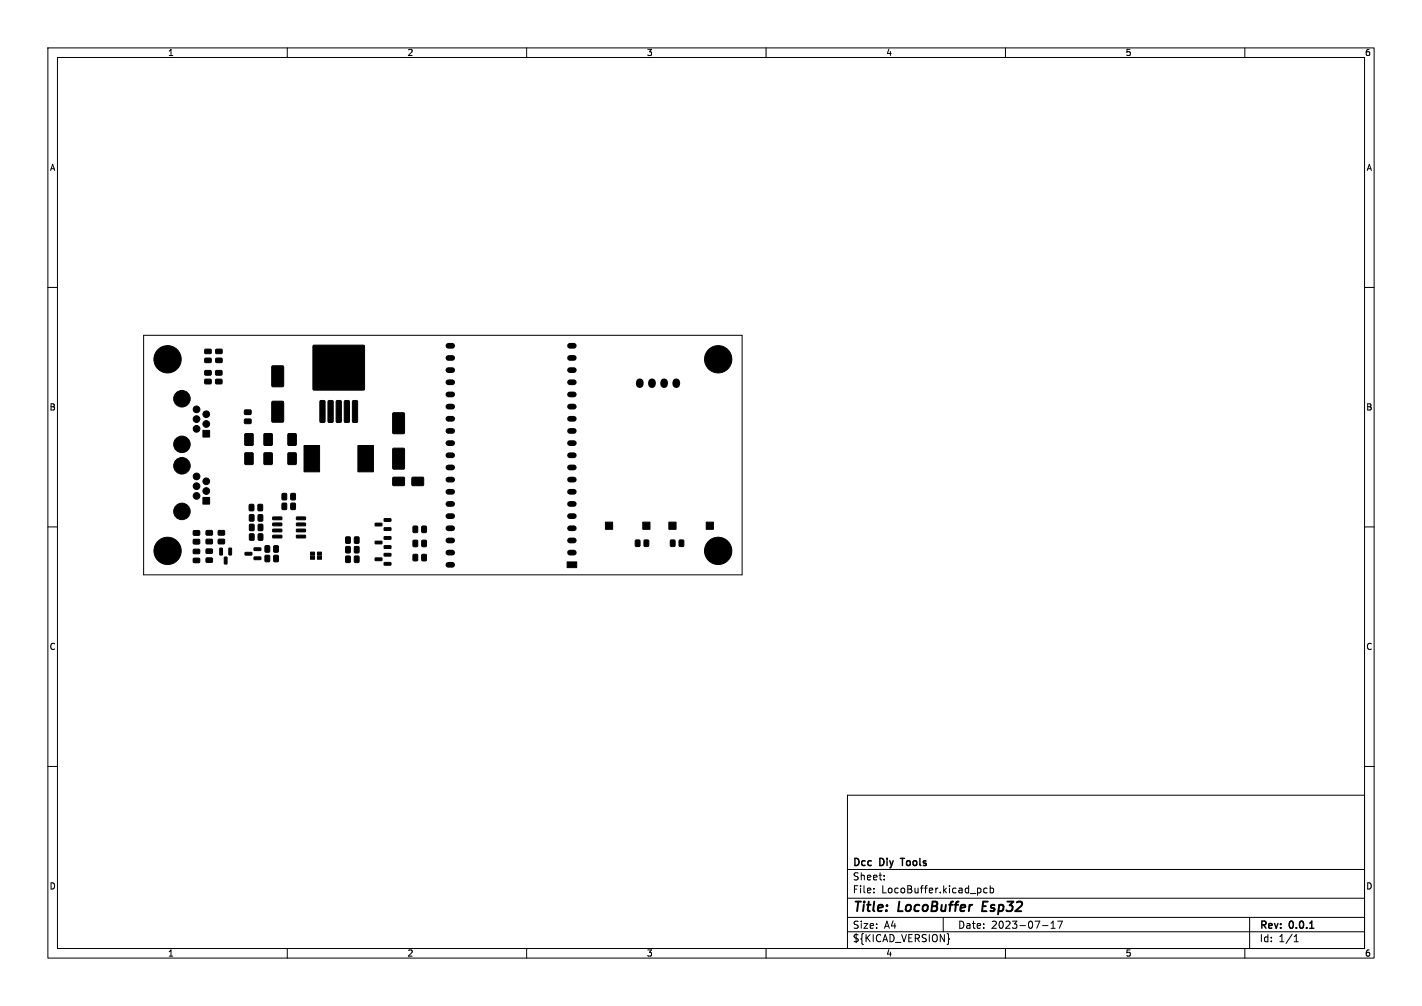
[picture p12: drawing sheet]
<svg xmlns="http://www.w3.org/2000/svg" width="297mm" height="210mm" viewBox="0 0 297 210" stroke-linecap="round" stroke-linejoin="round" font-family="sans-serif">
<g fill="none" stroke="#000" stroke-width=".21">
<path d="M10 10h277v190h-277zM12 12h273v186h-273zM60 10v2M110 10v2M160 10v2M210 10v2M260 10v2M10 60h2M285 60h2M30 70h125v50h-125zM10 110h2M285 110h2"/>
<path d="M10 160h2M285 160h2M177 166h108v32h-108zM60 198v2M110 198v2M160 198v2M177 194.5h108M177 191.5h108M177 187.5h108M177 181.5h108M182.5 186.3v.1M182.5 185.5v.1"/>
<path d="M184.7 183.6v.1M184.7 182.8v.1M197 191.5v3M198.1 195.8l.2 .2-.2 .2M204.8 185.5v.8M206.2 185.5l-.5-.1-.2 .3 .1 .6h.6M206.8 185.5l.4-.1 .3 .3-.1 .6h-.6M206.8 184.9v1.5M210 198v2M217.7 193.2h1.2M219.5 193.8h.9M219.5 192.7l.5-.4v1.5"/>
<path d="M220.9 192.3h1l-.7 1.5M260 198v2M261 191.5v6.5M270.3 196.6h.9M270.3 195.5l.4-.4v1.5"/>
</g>
<path d="M188.1 179.2h.8M273.6 193.8h.8" fill="none" stroke="#000" stroke-width=".3"/>
<path d="M205.4 188.2l-.3 2h1" fill="none" stroke="#000" stroke-width=".4"/>
<g fill="#000" stroke="#000" stroke-width=".21">
<path d="M42.8 77.4l1.2-.1 .1 .3v.6l-.2 .1h-1l-.2-.2zM42.8 79.2h1.2l.1 .2v.6l-.2 .2-1-.1-.2-.2zM42.8 72.9h1.2l.1 .2v.6l-.2 .1h-1l-.2-.2zM42.8 74.8h1.2l.1 .2v.6l-.2 .1h-1l-.2-.2zM45.1 77.4l1.1-.1 .2 .3v.6l-.3 .1h-.9l-.2-.2zM45.1 79.2h1.1l.2 .2v.6l-.3 .2-.9-.1-.2-.2zM45.1 72.9h1.2l.1 .2v.6l-.2 .1h-1l-.2-.2zM45.1 74.8h1.2l.1 .2v.6l-.2 .1h-1l-.2-.2zM42.4 89.8h1.4v1.4h-1.4zM51.1 87.5h1.2l.2 .2v.6l-.3 .1h-1l-.2-.2zM51.1 85.6h1.2l.2 .2v.6l-.3 .2-1-.1-.2-.2zM51.2 90.6h1.6v2.3h-1.6z"/>
<path d="M51.2 94.6h1.6v2.3h-1.6zM55.2 90.6h1.6v2.3h-1.6zM55.2 94.6h1.6v2.3h-1.6zM56.8 83.8l2.2-.1 .2 .2 .1 4-.2 .2h-2.1l-.2-.1zM56.8 76.4h2.2l.2 .1 .1 4-.2 .2h-2.1l-.2-.1zM60.2 94.6h1.6v2.3h-1.6zM60.2 90.6h1.6v2.3h-1.6zM63.5 93h3.2v5.5h-3.2zM65.4 72.1h10.7v9.3h-10.7zM66.9 83.7l.8-.1 .2 .2v4.2l-.2 .2h-.7l-.2-.2zM68.6 83.7l.7-.1 .3 .2v4.2l-.3 .2h-.6l-.2-.2zM70.3 83.7l.7-.1 .3 .2v4.2l-.3 .2h-.6l-.2-.2z"/>
<path d="M72 83.7l.7-.1 .3 .2v4.2l-.3 .2h-.6l-.2-.2zM73.7 83.7l.7-.1 .3 .2v4.2l-.3 .2h-.6l-.2-.2zM74.7 93h3.3v5.5h-3.3zM82.1 93.6l2.2-.1 .2 .2v4l-.2 .2-2 .1-.3-.2zM82.1 86.2l2.2-.1 .2 .2v4l-.2 .2h-2l-.3-.1zM40.4 116.6l1.2-.1 .1 .2v.6l-.2 .2h-1l-.2-.3zM40.4 114.7l1.2-.1 .1 .3v.6l-.2 .1h-1l-.2-.2zM40.4 112.6h1.2l.1 .2v.6l-.2 .2h-1l-.2-.3zM40.4 110.8h1.2l.1 .2v.6l-.2 .2-1-.1-.2-.2zM42.4 103.8h1.4v1.4h-1.4zM43.1 116.5h1.2l.1 .2v.6l-.2 .1h-1l-.2-.2zM43.1 114.6h1.2l.1 .2v.6l-.2 .1h-1l-.2-.2z"/>
<path d="M43.1 112.6h1.1l.2 .2v.6l-.2 .2-1-.1-.2-.2zM43.1 110.8l1.1-.1 .2 .3v.6l-.2 .1h-1l-.2-.2zM45.9 114.4l.6 .1-.1 1.4-.5-.1zM45.6 110.8l1.2-.1 .1 .3v.6l-.2 .1h-1l-.2-.2zM45.6 112.6h1.2l.1 .2v.6l-.2 .2-1-.1-.2-.2zM46.9 116.3l.5 .1-.1 1.3h-.5zM47.8 114.4l.6 .1-.1 1.4-.5-.1zM52.1 107.5l.7-.1 .3 .2v1l-.2 .2h-.6l-.2-.1zM52.1 109.5l.7-.1 .3 .2v1l-.2 .2h-.6l-.2-.1zM51.2 115.3h1.3l.1 .5-1.3 .1zM52.1 105.3h.7l.2 .1v1l-.1 .2-.6 .1-.3-.2zM52.1 111.5l.7-.1 .3 .2v1l-.2 .2h-.6l-.2-.1z"/>
<path d="M54 107.5l.7-.1 .2 .2v1l-.2 .2h-.6l-.2-.1zM54 109.5l.7-.1 .2 .2v1l-.1 .2h-.7l-.2-.1zM53.1 116.3h1.3l.1 .5h-1.4zM53.1 114.4h1.3l.1 .5h-1.4zM53.9 105.3h.7l.3 .1v1l-.2 .2-.6 .1-.2-.2zM54 111.5l.7-.1 .2 .2v1l-.1 .2h-.7l-.2-.1zM55.4 114l.7-.1 .2 .2v.9l-.1 .3h-.6l-.3-.2zM55.4 116l.7-.1 .2 .2v.9l-.1 .3h-.6l-.3-.2zM57 107.9h1.8l.1 .5-1.9 .1zM57 109.2h1.8l.1 .5-1.9 .1zM57 110.5h1.8l.1 .5h-1.9zM57 111.8l1.8-.1 .1 .5-1.9 .1z"/>
<path d="M57.2 114l.7-.1 .3 .2v.9l-.2 .3h-.6l-.2-.2zM57.2 116l.7-.1 .3 .2v.9l-.2 .3h-.6l-.2-.2zM59 103h.7l.2 .1v1l-.2 .3h-.6l-.2-.2zM59 105.1l.7-.1 .2 .2v1l-.2 .2h-.6l-.2-.1zM60.8 103h.7l.2 .1v1l-.1 .3h-.6l-.3-.2zM60.8 105.1l.7-.1 .2 .2v1l-.1 .2h-.6l-.3-.1zM61.9 111.8l1.8-.1 .1 .5-1.8 .1zM61.9 110.5h1.8l.1 .5h-1.8zM61.9 109.2h1.8l.1 .5-1.8 .1zM61.9 107.9h1.8l.1 .5-1.8 .1zM64.9 116.1h.8v.7h-.8zM64.9 115.2h.8v.7h-.8z"/>
<path d="M66.3 115.2h.8v.7h-.8zM66.3 116.1h.8v.7h-.8zM72.2 112.1h.7l.3 .1v1l-.2 .2-.6 .1-.2-.2zM72.2 116.1h.7l.3 .1v1l-.2 .2-.6 .1-.2-.2zM72.2 114.1h.7l.3 .1v1l-.2 .2-.6 .1-.2-.2zM74.1 112.1h.7l.2 .1v1l-.1 .2-.7 .1-.2-.2zM74.1 116.1h.7l.2 .1v1l-.1 .2-.7 .1-.2-.2zM74.1 114.1h.7l.2 .1v1l-.1 .2-.7 .1-.2-.2zM78.4 113h1.3l.1 .5h-1.4zM78.4 116.5h1.3l.1 .5h-1.4zM78.4 109.2h1.3l.1 .5-1.4 .1zM80.2 113.9h1.4l.1 .5-1.4 .1z"/>
<path d="M80.2 112h1.4l.1 .5-1.4 .1zM80.2 117.4h1.4l.1 .5-1.4 .1zM80.2 115.5h1.4l.1 .5-1.4 .1zM80.2 110.2h1.4l.1 .5h-1.4zM80.2 108.3h1.4l.1 .5h-1.4zM82.1 99.7h2.3v1.6h-2.3zM86.3 115.8l.7-.1 .2 .2 .1 .9-.2 .3h-.6l-.2-.2zM86.3 112.8h.7l.2 .1 .1 1-.2 .2h-.6l-.2-.1zM86.3 109.9l.7-.1 .2 .2 .1 1-.2 .2h-.6l-.2-.2zM86.1 99.7h2.3v1.6h-2.3zM88.1 115.8l.7-.1 .3 .2v.9l-.2 .3h-.6l-.2-.2zM88.1 112.8h.7l.3 .1v1l-.2 .2h-.6l-.2-.1z"/>
<path d="M88.1 109.9l.7-.1 .3 .2v1l-.2 .2h-.6l-.2-.2zM118.5 117.3h2v1.2h-2zM126.5 109h1.4v1.5h-1.4zM132.7 112.8l.7-.1 .3 .2v.9l-.2 .3h-.6l-.2-.2zM134.2 109h1.6v1.5h-1.6zM134.6 112.8l.7-.1 .2 .2v.9l-.1 .3h-.7l-.2-.2zM140.1 112.8l.7-.1 .2 .2v.9l-.1 .3h-.7l-.2-.2zM139.7 109h1.5v1.5h-1.5zM141.9 112.8l.7-.1 .2 .2v.9l-.1 .3h-.6l-.3-.2zM147.5 109h1.5v1.5h-1.5z"/>
<circle cx="35" cy="75" r="2.85"/>
<circle cx="150" cy="75" r="2.85"/>
<circle cx="38" cy="83.2" r="1.72"/>
<circle cx="38" cy="92.8" r="1.72"/>
<circle cx="38" cy="97.2" r="1.72"/>
<circle cx="41" cy="87.5" r=".7"/>
<circle cx="41" cy="99.5" r=".7"/>
<circle cx="41" cy="85.5" r=".7"/>
<circle cx="41" cy="89.5" r=".7"/>
<circle cx="43.1" cy="88.5" r=".7"/>
<circle cx="43.1" cy="86.5" r=".7"/>
<circle cx="35" cy="115" r="2.85"/>
<circle cx="38" cy="106.8" r="1.72"/>
<circle cx="41" cy="101.5" r=".7"/>
<circle cx="41" cy="103.5" r=".7"/>
<circle cx="43.1" cy="102.5" r=".7"/>
<circle cx="43.1" cy="100.5" r=".7"/>
<circle cx="150" cy="115" r="2.85"/>
</g>
<g fill="none" stroke="#000" stroke-width="1.2">
<path d="M93.7 79.8h.7M93.7 77.3h.7M93.7 74.7h.8M93.7 72.2h.8M119.1 79.8h.7M119.1 77.3h.7M119.1 74.7h.7M119.1 72.2h.7M93.7 97.6h.7M93.7 95h.7M93.7 92.5h.7M93.7 90h.7"/>
<path d="M93.7 87.4h.7M93.7 84.9h.7M93.7 82.3h.7M119.1 97.6h.7M119.1 95h.7M119.1 92.5h.7M119.1 90h.7M119.1 87.4h.7M119.1 84.9h.7M119.1 82.3h.7M93.7 115.4h.7M93.7 112.8h.7"/>
<path d="M93.7 110.3h.7M93.7 107.7h.7M93.7 105.2h.7M93.7 102.7h.7M93.7 100.1h.7M93.7 117.9h.7M119.1 115.4h.7M119.1 112.8h.7M119.1 110.3h.7M119.1 107.7h.7M119.1 105.2h.7M119.1 102.7h.7"/>
<path d="M119.1 100.1h.7"/>
</g>
<path d="M133.6 79.8v.4M136.2 79.8v.4M138.7 79.8v.4M141.2 79.8v.4" fill="none" stroke="#000" stroke-width="1.6"/>
<g font-size="2.8">
<text x="178" y="190.9">Title:</text>
<text x="187.7" y="190.9">LocoBuffer</text>
<text x="206" y="190.9">Esp32</text>
</g>
<g font-size="2.1">
<text x="178" y="184">Sheet:</text>
<text x="178" y="181.2">Dcc</text>
<text x="183.8" y="181.2">Diy</text>
<text x="188.9" y="181.2">Tools</text>
<text x="178" y="186.7">File:</text>
<text x="184.1" y="186.7">LocoBuffer.kicad_pcb</text>
<text x="178" y="196.9">${KICAD_VERSION}</text>
<text x="178" y="194.1">Size:</text>
<text x="184.7" y="194.1">A4</text>
<text x="200" y="194.1">Date:</text>
<text x="207" y="194.1">2023-07-17</text>
<text x="263" y="194.3">Rev:</text>
<text x="263" y="196.9">Id:</text>
<text x="267.1" y="196.9">1/1</text>
<text x="269.4" y="194.3">0.0.1</text>
</g>
<g font-size="1.8">
<text x="35" y="11.9">1</text>
<text x="85" y="11.9">2</text>
<text x="135" y="11.9">3</text>
<text x="185" y="11.9">4</text>
<text x="235" y="11.9">5</text>
<text x="285" y="11.9">6</text>
<text x="10.3" y="35.9">A</text>
<text x="285.4" y="35.9">A</text>
<text x="10.3" y="85.9">B</text>
<text x="285.3" y="85.9">B</text>
<text x="10.3" y="135.9">C</text>
<text x="285.3" y="135.9">C</text>
<text x="10.3" y="185.9">D</text>
<text x="285.3" y="185.9">D</text>
<text x="35" y="199.9">1</text>
<text x="85" y="199.9">2</text>
<text x="135" y="199.9">3</text>
<text x="185" y="199.9">4</text>
<text x="235" y="199.9">5</text>
<text x="285" y="199.9">6</text>
</g>
</svg>
